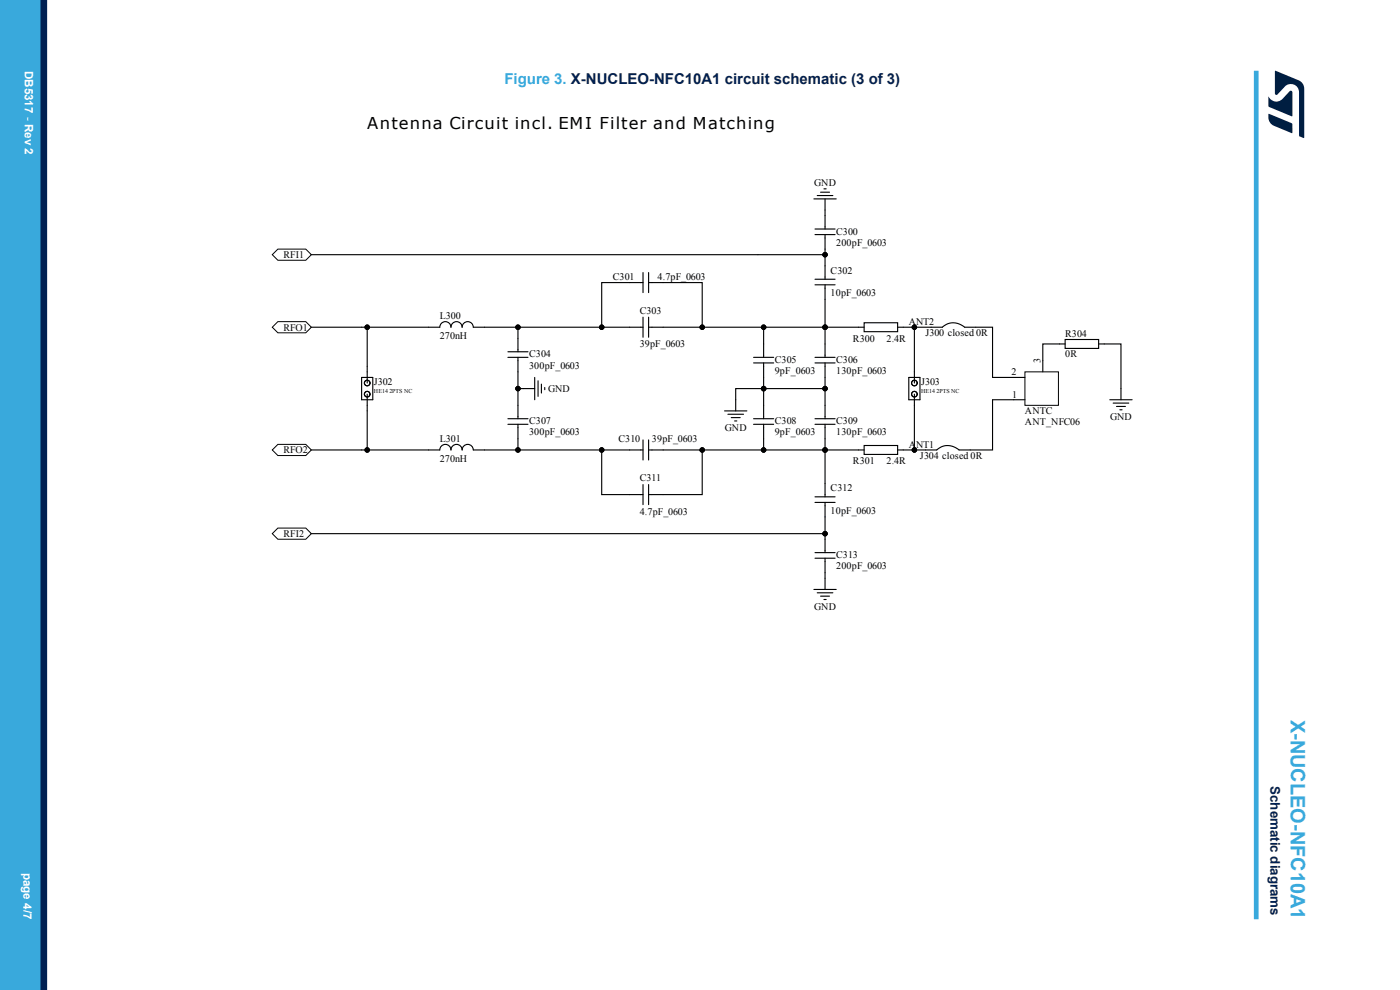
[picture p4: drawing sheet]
<svg xmlns="http://www.w3.org/2000/svg" width="297mm" height="210mm" viewBox="0 0 297 210" stroke-linecap="round" stroke-linejoin="round" font-family="sans-serif">
<g fill="none" stroke="#000" stroke-width=".21">
<path d="M57.8 54l1.1-1.2h6l1.2 1.2-1.2 1.2h-6zM57.8 69.4l1.1-1.2h6l1.2 1.2-1.2 1.2h-6zM217.4 78.9h7.1v7.1h-7.1zM57.8 95.4l1.1-1.1h6l1.2 1.1-1.2 1.2h-6zM57.8 113.2l1.1-1.2h6l1.2 1.2-1.2 1.2h-6z"/>
<circle cx="175" cy="54" r=".47"/>
<circle cx="77.9" cy="69.4" r=".47"/>
<circle cx="109.9" cy="69.4" r=".47"/>
<circle cx="127.6" cy="69.4" r=".47"/>
<circle cx="149" cy="69.4" r=".47"/>
<circle cx="162" cy="69.4" r=".47"/>
<circle cx="175" cy="69.4" r=".47"/>
<circle cx="194" cy="69.4" r=".47"/>
<circle cx="77.9" cy="95.4" r=".47"/>
<circle cx="109.9" cy="95.4" r=".47"/>
<circle cx="109.9" cy="82.4" r=".47"/>
<circle cx="127.6" cy="95.4" r=".47"/>
<circle cx="149" cy="95.4" r=".47"/>
<circle cx="162" cy="95.4" r=".47"/>
<circle cx="162" cy="82.4" r=".47"/>
<circle cx="175" cy="95.4" r=".47"/>
<circle cx="175" cy="82.4" r=".47"/>
<circle cx="194" cy="95.4" r=".47"/>
<circle cx="175" cy="113.2" r=".47"/>
</g>
<g fill="none" stroke="#000" stroke-width=".24">
<path d="M66.1 54h108.9M136.4 59.9h-8.8v9.5M136.4 57.8v4.3M137.6 59.9h11.4v9.5M137.6 57.8v4.3M172.7 42.2h4.7M172.9 59.2h4.3M172.9 49.8h4.3M172.9 48.6h4.3M173.4 41.5h3.3M174.1 40.8h1.9M174.8 40.1h.5"/>
<path d="M175 49.8v9.4M175 42.2v6.4M66.1 69.4h27.2a1.18 1.18 0 0 1 1.2-1.2 1.18 1.18 0 0 1 1.2 1.2 1.18 1.18 0 0 1 1.2-1.2 1.18 1.18 0 0 1 1.1 1.2 1.18 1.18 0 0 1 1.2-1.2 1.18 1.18 0 0 1 1.2 1.2h36M77.9 69.4v11.8M107.7 75.8h4.3M107.7 74.6h4.3M109.9 75.8v13M109.9 69.4v5.2M136.4 67.3v4.2M137.6 67.3v4.2M159.9 75.8h4.2M159.9 77h4.2"/>
<path d="M162 69.4v6.4M162 77v11.8M172.9 60.4h4.3M172.9 75.8h4.3M172.9 77h4.3M175 77v11.8M175 60.4v9h-37.4M183.3 68.5h7.1v1.9h-7.1zM183.3 69.4h-8.3v6.4M190.4 69.4h9.5a3.5 3.5 0 0 1 4.7 0h6v10.7h6.8M194 69.4v11.8M226 72h7.1v1.9h-7.1z"/>
<path d="M226 73h-4.8v5.9M233.1 73h4.7v11.8M66.1 95.4h27.2a1.18 1.18 0 0 1 1.2-1.1 1.18 1.18 0 0 1 1.2 1.1 1.18 1.18 0 0 1 1.2-1.1 1.18 1.18 0 0 1 1.1 1.1 1.18 1.18 0 0 1 1.2-1.1 1.18 1.18 0 0 1 1.2 1.1h36M76.7 80.1h2.4v4.7h-2.4zM77.9 83.6v11.8M107.7 90h4.3M107.7 88.8h4.3M109.9 82.4h3.5M109.9 90v5.4M113.4 80.1v4.7M114.1 80.8v3.3M114.9 81.5v1.9"/>
<path d="M115.6 82.2v.5M127.6 95.4v9.5h8.8M136.4 93.3v4.3M137.6 95.4h45.7M137.6 93.3v4.3M149 95.4v9.5h-11.4M153.7 87.2h4.7M154.4 87.9h3.3M155.1 88.6h1.9M155.8 89.3h.5M159.9 90h4.2M159.9 88.8h4.2"/>
<path d="M162 90v5.4M172.9 90h4.3M172.9 88.8h4.3M175 82.4h-18.9v4.8M175 90v15.4M183.3 94.5h7.1v1.9h-7.1zM192.8 80.1h2.4v4.7h-2.4zM194 83.6v11.8M217.4 84.8h-6.8v10.6h-7.1l-.2-.1a3.5 3.5 0 0 0-4.6 .1h-8.3M235.4 84.8h4.8M236.1 85.5h3.4M236.9 86.2h1.9"/>
<path d="M237.6 86.9h.4M66.1 113.2h108.9v4M136.4 102.8v4.2M137.6 102.8v4.2M172.9 106.6h4.3M172.9 105.4h4.3M172.9 118.4h4.3M172.9 117.2h4.3M175 106.6v6.6M175 118.4v6.6M172.7 125h4.7M173.4 125.7h3.3"/>
<path d="M174.1 126.5h1.9M174.8 127.2h.5"/>
<circle cx="77.9" cy="81.2" r=".59"/>
<circle cx="77.9" cy="83.6" r=".59"/>
<circle cx="194" cy="81.2" r=".59"/>
<circle cx="194" cy="83.6" r=".59"/>
</g>
<g fill="#000">
<circle cx="175" cy="54" r=".47"/>
<circle cx="77.9" cy="69.4" r=".47"/>
<circle cx="109.9" cy="69.4" r=".47"/>
<circle cx="127.6" cy="69.4" r=".47"/>
<circle cx="149" cy="69.4" r=".47"/>
<circle cx="162" cy="69.4" r=".47"/>
<circle cx="175" cy="69.4" r=".47"/>
<circle cx="194" cy="69.4" r=".47"/>
<circle cx="77.9" cy="95.4" r=".47"/>
<circle cx="109.9" cy="95.4" r=".47"/>
<circle cx="109.9" cy="82.4" r=".47"/>
<circle cx="127.6" cy="95.4" r=".47"/>
<circle cx="149" cy="95.4" r=".47"/>
<circle cx="162" cy="95.4" r=".47"/>
<circle cx="162" cy="82.4" r=".47"/>
<circle cx="175" cy="95.4" r=".47"/>
<circle cx="175" cy="82.4" r=".47"/>
<circle cx="194" cy="95.4" r=".47"/>
<circle cx="175" cy="113.2" r=".47"/>
</g>
<path d="M266.5 15v180" fill="none" stroke="#39a9dc" stroke-width="1"/>
<g fill="#39a9dc">
<path d="M0 0h8.6v210h-8.6z" fill-rule="evenodd"/>
<path d="M0 0h7.5v210h-7.5z" fill-rule="evenodd"/>
</g>
<path d="M9.3 0v210" fill="none" stroke="#002052" stroke-width="1.4"/>
<g fill="#001e41">
<path d="M270.5 15l5 2.1a1.91 1.91 0 0 1 1.2 1.7l-.1 10.5-1-.5v-9.2a1.74 1.74 0 0 0-1-1.6 1.74 1.74 0 0 0-2 .3l-1.6 1.7-.2 .1-.3-.1z"/>
<path d="M269.1 24.2l4.9 1.9 .2 .3v1.7l-.2 .1-3.8-1.5a1.92 1.92 0 0 1-1.1-1.8z"/>
<path d="M269.1 20.5a1.85 1.85 0 0 0 2.9 .5l1.6-1.6 .2-.2 .3 .2v5.3l-5-2.1z"/>
</g>
<text font-size="4.2" fill="#39a9dc" x="273.8" y="152.7" transform="rotate(90 273.8 152.7)">X-NUCLEO-NFC10A1</text>
<text font-size="3.5" x="77.9" y="27.3">Antenna Circuit incl. EMI Filter and Matching</text>
<text font-size="3.2" fill="#39a9dc" x="107" y="17.8">Figure 3. X-NUCLEO-NFC10A1 circuit schematic (3 of 3)</text>
<text font-size="2.8" fill="#002052" x="269.5" y="166.8" transform="rotate(90 269.5 166.8)">Schematic diagrams</text>
<g font-size="2.5" fill="#fff">
<text x="5.3" y="15" transform="rotate(90 5.3 15)">DB5317 - Rev 2</text>
<text x="5" y="185.1" transform="rotate(90 5 185.1)">page 4/7</text>
</g>
<g font-size="2.1">
<text x="172.7" y="39.3">GND</text>
<text x="177.4" y="49.8">C300</text>
<text x="177.4" y="52.1">200pF_0603</text>
<text x="60.1" y="54.7">RFI1</text>
<text x="130" y="59.5">C301</text>
<text x="139.5" y="59.5">4.7pF_0603</text>
<text x="176.2" y="58">C302</text>
<text x="176.2" y="62.8">10pF_0603</text>
<text x="60.1" y="70.1">RFO1</text>
<text x="93.3" y="67.8">L300</text>
<text x="135.7" y="66.6">C303</text>
<text x="192.8" y="68.9">ANT2</text>
<text x="196.3" y="71.3">J300 closed 0R</text>
<text x="226" y="71.5">R304</text>
<text x="93.3" y="72">270nH</text>
<text x="112.2" y="75.8">C304</text>
<text x="135.7" y="73.7">39pF_0603</text>
<text x="164.4" y="77">C305</text>
<text x="177.4" y="77">C306</text>
<text x="180.9" y="72.5">R300</text>
<text x="188.1" y="72.5">2.4R</text>
<text x="220.7" y="77" transform="rotate(-90 220.7 77)">3</text>
<text x="226" y="75.8">0R</text>
<text x="79.3" y="81.7">J302</text>
<text x="112.2" y="78.2">300pF_0603</text>
<text x="116.3" y="83.1">GND</text>
<text x="164.4" y="79.4">9pF_0603</text>
<text x="177.4" y="79.4">130pF_0603</text>
<text x="195.4" y="81.7">J303</text>
<text x="214.6" y="79.6">2</text>
<text x="214.7" y="84.3">1</text>
<text x="217.4" y="87.9">ANTC</text>
<text x="235.5" y="89.1">GND</text>
<text x="93.3" y="93.8">L301</text>
<text x="112.2" y="92.4">300pF_0603</text>
<text x="112.2" y="90">C307</text>
<text x="131.2" y="93.8">C310</text>
<text x="138.3" y="93.8">39pF_0603</text>
<text x="153.8" y="91.4">GND</text>
<text x="164.4" y="90">C308</text>
<text x="164.4" y="92.4">9pF_0603</text>
<text x="177.4" y="90">C309</text>
<text x="177.4" y="92.4">130pF_0603</text>
<text x="192.8" y="95">ANT1</text>
<text x="217.4" y="90.2">ANT_NFC06</text>
<text x="60.1" y="96.2">RFO2</text>
<text x="93.3" y="98.1">270nH</text>
<text x="180.9" y="98.5">R301</text>
<text x="188.1" y="98.5">2.4R</text>
<text x="195.2" y="97.3">J304 closed 0R</text>
<text x="135.7" y="102.1">C311</text>
<text x="176.2" y="104.2">C312</text>
<text x="60.1" y="113.9">RFI2</text>
<text x="135.7" y="109.2">4.7pF_0603</text>
<text x="176.2" y="108.9">10pF_0603</text>
<text x="177.4" y="118.4">C313</text>
<text x="177.4" y="120.8">200pF_0603</text>
<text x="172.7" y="129.3">GND</text>
</g>
<g font-size="1.3">
<text x="79.3" y="83.3">HE14 2PTS NC</text>
<text x="195.4" y="83.3">HE14 2PTS NC</text>
</g>
</svg>
